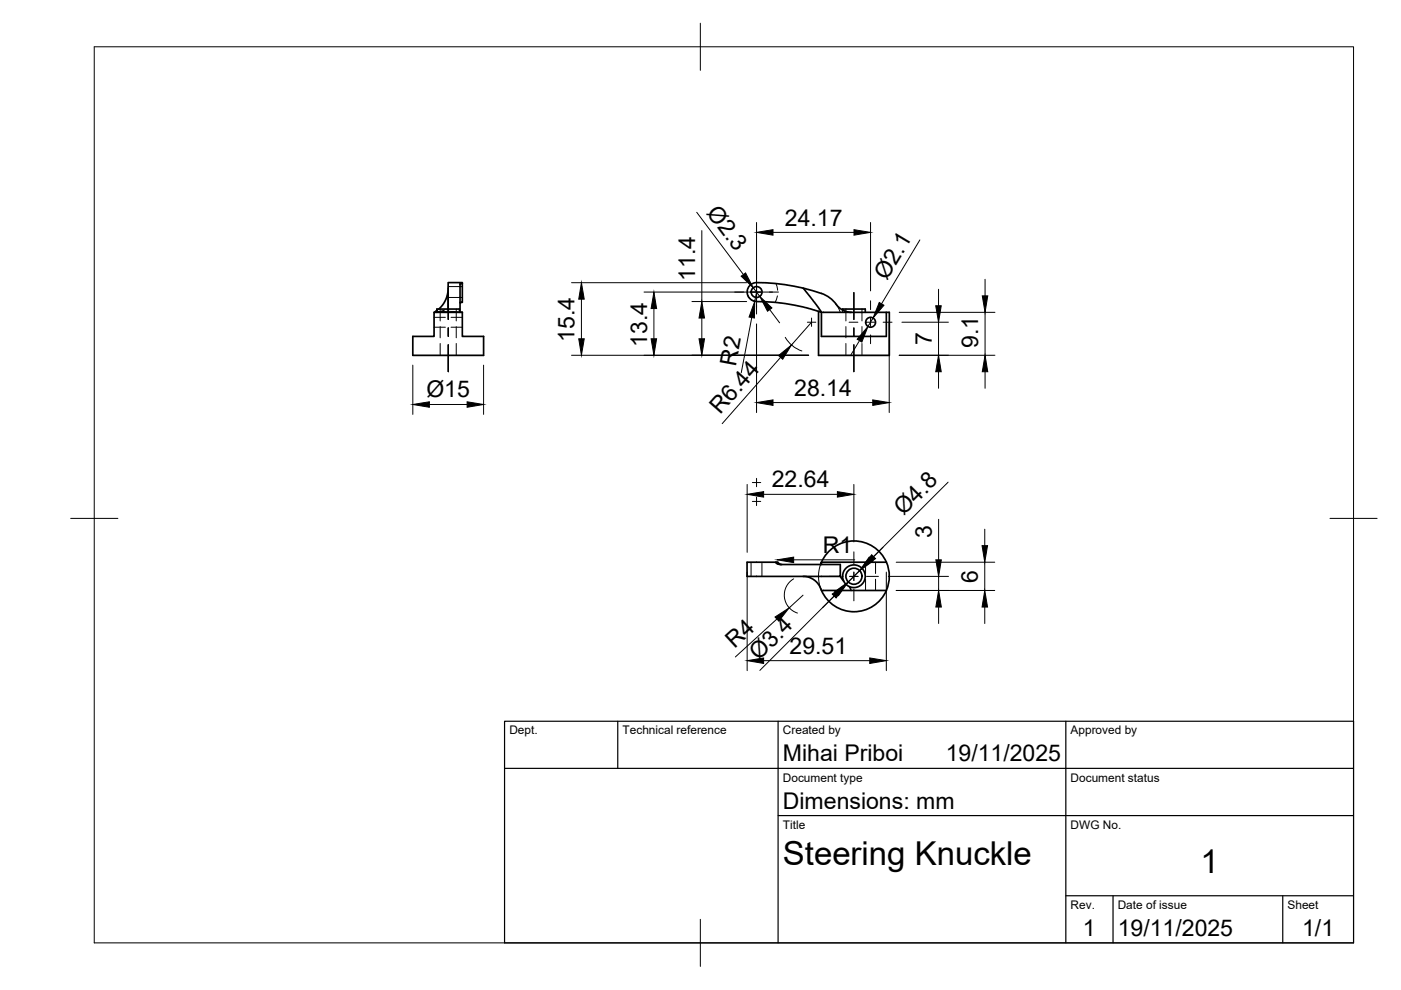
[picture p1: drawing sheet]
<svg xmlns="http://www.w3.org/2000/svg" width="297mm" height="210mm" viewBox="0 0 297 210" stroke-linecap="round" stroke-linejoin="round" font-family="sans-serif">
<!-- layer: Hidden -->
<g fill="none" stroke="#000" stroke-width=".21">
<path d="M92 69.4h2.4M92 67.3h2.4M92.8 66.2l.5-.1 .7 .1M93 65.5l-.4 .3M93.3 65.5v2.5M93.3 69.3v2.3M93.3 72.8v2.5M94.3 65.7l-1.9 .5 2.3-.2 2.8 .2M95 65.5v.7M95 63.1h3M95 60.8h3M95.6 69.4h2.4"/>
<path d="M95.6 67.3h2.4M96.7 65.5v2.5M96.7 69.3v2.3M96.7 72.8v2.5M164.5 60.1l.4 1.4M164.8 62.7l-.5 1.4M174 66.2h.2M177.3 64.6l.9 1.6M178.6 65.7v.5M178.9 66.2l.2-.1 1 .1M179.3 65.5v2.5M179.3 69.3v2.3"/>
<path d="M179.3 72.8v2.5M182.8 65.5v2.5M182.8 69.3v2.3M182.8 72.8v2.5M159.2 119.2v3M161.5 119.2v3M164.3 119.2l.5 .4 .7 .1M174 119.7l-.4 1.5-.1 1M183.5 119.2v2.4M185.6 119.2v2.4M173.5 122.2l.2 1.3 .3 1.3M183.5 122.8v2.4"/>
<path d="M185.6 122.8v2.4"/>
</g>
<!-- layer: Visible -->
<g fill="none" stroke="#000" stroke-width=".36">
<path d="M92 66.2h6v5.1h4.5v4h-15v-4h4.5zM92.6 65.8l-.6 .4M92.6 66.2v-.7h4.8v.7M95 61.1l-.2 1.5a5.6 5.6 0 0 1-1.8 2.9M97.5 66.2h.5M98 60.1l-.5 .1v6M98 60.1v4l-.5 .1M98 60.1v-.2h-3v5.6M170.3 61.1l2.4 3 1.5 2.1h6.2M173.5 66v9.3h15.1v-9.1h-8.2M174.2 66.2v5.1h13.7v-5.1M177.3 64.6l1.2 1.1 .9 .4 1 .1"/>
<path d="M177.3 64.5l-1.6-1.5a32.8 32.8 0 0 0-13.3-3 3.5 3.5 0 0 0-3.4 .5 2 2 0 0 0-.4 2.2 2 2 0 0 0 1.8 1.2 39.8 39.8 0 0 1 11.2 1.5l2.4 .8M178.6 65.7v-.2h4.9v.7M158.4 119.2h6.1l.4 .3 .5 .2h12.8v2.5h-19.8zM164.5 119.2h.4l.4 .4 .5 .1M174 119.7l.2-.5v.5M175.6 117a7.5 7.5 0 0 1 12.3 2.2h-13.7zM187.9 119.2a7.5 7.5 0 0 1 0 6M170.3 122.2l1.2 .2 1.2 .6 .8 .9 .7 1.3h6.2l-.3-.8M174.2 125.2a7.5 7.5 0 0 0 6.8 4.5 7.5 7.5 0 0 0 6.9-4.5M178.2 122.2l.7 1M180.4 125.2h7.5"/>
<circle cx="160.4" cy="61.9" r="1.15"/>
<circle cx="184.6" cy="68.3" r="1.05"/>
<circle cx="181" cy="122.2" r="1.7"/>
<circle cx="181" cy="122.2" r="2.4"/>
</g>
<!-- layer: BORDER -->
<path d="M20 9.9h267v190h-267zM148.5 4.9v10M15 109.9h10M282 109.9h10M148.5 194.9v10" fill="none" stroke="#000" stroke-width=".21"/>
<!-- layer: TITLEBLOCK -->
<path d="M107 152.9h180v47h-180zM131 152.9v10M165 152.9v47M226 152.9v47M107 162.9h180M165 172.9h122M226 189.9h61M236 189.9v10M272 189.9v10" fill="none" stroke="#000" stroke-width=".25"/>
<!-- layer: Smart Centers -->
<g fill="none" stroke="#000" stroke-width=".21">
<path d="M160.4 57.3v1.9M95 62v5.7M95 69.5v1.8M95 73.1v5.7M155.7 61.9h2M159.5 61.9h1.8M160.4 61v1.8M160.4 64.6v2M163.1 61.9h2M171.2 68.3h1.8M172.1 67.4v1.8M180 68.3h1.9"/>
<path d="M181 62v5.7M181 69.5v1.8M181 73.1v5.7M183.7 68.3h1.8M184.6 63.8v1.9M184.6 67.4v1.8M184.6 71v1.9M187.2 68.3h1.9M159.5 102.3h1.8M159.5 106.3h1.8M160.4 101.4v1.8M160.4 105.4v1.8"/>
<path d="M181 117v2.5M175.8 122.2h2.6M180.1 122.2h1.8M181 121.3v1.8M181 124.9v2.5M183.7 122.2h2.5"/>
</g>
<!-- layer: FD_Dimensions -->
<g fill="none" stroke="#000" stroke-width=".21">
<path d="M121.2 59.9h37.1M147.7 45l9.9 13.2M148.8 48.9v15M160.4 47.2v18.1M163.9 49.3h17.2M184.6 47.2v14.5M195 50.9l-8.1 13.5M208.9 59.2v3.5M87.5 77.4v10.5M102.5 77.4v10.5M121.2 75.3h50.2M123.3 63.4v8.4"/>
<path d="M136.5 61.9h27.3M138.6 65.4v6.4M146.7 63.9h11.6M148.8 67.4v4.4M158.5 62.6a2 2 0 0 0 1.9 1.3M159.4 67.3l-2.2 11.7M159.7 61l1.4 1.9M160.4 68.7v18.8M160.4 61.9l-.4 2M163.2 65.7l2.1 2.7M165.5 75.8l-12.4 14M166.5 71.5l1.2 1.6 1.1 .8 1.2 .5"/>
<path d="M172.1 68.3l-4.3 4.8M182.2 72.2l-1.8 3M185.1 67.4l-1.1 1.8M188.5 68.3v19.2M190.6 75.3h20.3M190.6 66.2h20.3M191.2 68.3h9.9M199 61.3v3.5M199 68.3v7M199 78.8v3.5M208.9 66.2v9.1M208.9 78.8v3.5"/>
<path d="M91 85.8h8M163.9 85.4h21.1M158.4 102.7v14.4M161.9 104.8h15.6M168.3 118.7h12.9M181 102.7v12.2M190 119.2h20.9M199 110.1v8.6M201 102.2l-16.3 16.3M208.8 112.2v3.5M208.8 119.2v6M158.4 121.3v20.9"/>
<path d="M164.7 131.2l-8.8 8.1M168.3 122.7a4 4 0 0 0-2 3.9 4 4 0 0 0 2.8 3.4M170.3 126.2l-3 2.7M176.9 126.4l-2.5 2.5M177.4 125.9l-16.3 16.2M182.2 121l-2.4 2.4M182.7 120.5l-3.4 3.4M187.9 121.3v20.9M188.3 122.2h12.8M190 125.2h20.9M199 122.2v3M199 128.7v3.5"/>
<path d="M208.8 128.7v3.5M161.9 140.1h22.5"/>
</g>
<g fill="#000" stroke="#000" stroke-width=".21">
<path d="M157.1 58.6l1-.7 1.6 3.1zM160.4 49.3l3.5-.6v1.2zM181.1 48.7l3.5 .6-3.5 .6zM122.7 71.8h1.2l-.6 3.5zM123.3 59.9l.6 3.5h-1.2zM138 71.8h1.2l-.6 3.5zM138.6 61.9l.6 3.5h-1.2zM148.2 71.8h1.2l-.6 3.5zM148.8 63.9l.6 3.5h-1.2zM160 63.9v3.5l-1.2-.2zM161.1 62.9l2.6 2.4-1 .7zM165.1 75.4l2.7-2.3-1.9 3.1z"/>
<path d="M184 69.2l-1.3 3.3-1-.6zM186.4 64.1l1 .6-2.3 2.7zM199 75.3l.6 3.5h-1.2zM198.4 64.8h1.2l-.6 3.5zM208.9 75.3l.5 3.5h-1.1zM208.3 62.7h1.1l-.5 3.5zM87.5 85.8l3.5-.6v1.2zM99 85.2l3.5 .6-3.5 .6zM160.4 85.4l3.5-.6v1.2zM185 84.8l3.5 .6-3.5 .6zM158.4 104.8l3.5-.6v1.2zM164.8 118.7l3.5-.6v1.2z"/>
<path d="M177.5 104.2l3.5 .6-3.5 .6zM184.3 118.1l.8 .8-2.9 2.1zM184.8 117.6l.8 .8-2.9 2.1zM198.4 118.7h1.2l-.6 3.5zM208.2 115.7h1.2l-.6 3.5zM158.4 140.1l3.5-.6v1.2zM164.3 130.8l3-1.9-2.2 2.8zM176.4 126l2.9-2.1-2 2.9zM177 125.5l2.8-2.1-2 2.9zM184.4 139.5l3.5 .6-3.5 .6zM199 125.2l.6 3.5h-1.2zM208.8 125.2l.6 3.5h-1.2z"/>
</g>
<g font-size="7">
<text x="166" y="183.4">Steering Knuckle</text>
<text x="254.5" y="185.2">1</text>
</g>
<g font-size="4.9">
<text x="149.7" y="45.1" transform="rotate(53 149.7 45.1)">Ø2.3</text>
<text x="166.4" y="47.9">24.17</text>
<text x="147.4" y="59.6" transform="rotate(-90 147.4 59.6)">11.4</text>
<text x="188" y="59.6" transform="rotate(-59 188 59.6)">Ø2.1</text>
<text x="121.8" y="72.5" transform="rotate(-90 121.8 72.5)">15.4</text>
<text x="137.2" y="73.5" transform="rotate(-90 137.2 73.5)">13.4</text>
<text x="156" y="77.8" transform="rotate(-79 156 77.8)">R2</text>
<text x="197.6" y="73.2" transform="rotate(-90 197.6 73.2)">7</text>
<text x="207.4" y="73.8" transform="rotate(-90 207.4 73.8)">9.1</text>
<text x="168.4" y="83.9">28.14</text>
<text x="90.4" y="84.2">Ø15</text>
<text x="152.7" y="88.1" transform="rotate(-49 152.7 88.1)">R6.44</text>
<text x="163.6" y="103.3">22.64</text>
<text x="191.6" y="109.5" transform="rotate(-45 191.6 109.5)">Ø4.8</text>
<text x="197.5" y="114" transform="rotate(-90 197.5 114)">3</text>
<text x="174.5" y="117.3">R1</text>
<text x="207.3" y="123.5" transform="rotate(-90 207.3 123.5)">6</text>
<text x="155.7" y="137.6" transform="rotate(-42 155.7 137.6)">R4</text>
<text x="160.9" y="140.2" transform="rotate(-45 160.9 140.2)">Ø3.4</text>
<text x="167.4" y="138.6">29.51</text>
<text x="166" y="161.4">Mihai Priboi</text>
<text x="200.5" y="161.4">19/11/2025</text>
<text x="166" y="171.4">Dimensions: mm</text>
<text x="229.6" y="198.6">1</text>
<text x="237" y="198.4">19/11/2025</text>
<text x="276.1" y="198.6">1/1</text>
</g>
<g font-size="2.5">
<text x="108" y="155.7">Dept.</text>
<text x="132" y="155.7">Technical reference</text>
<text x="166" y="155.7">Created by</text>
<text x="227" y="155.7">Approved by</text>
<text x="166" y="165.7">Document type</text>
<text x="227" y="165.7">Document status</text>
<text x="166" y="175.7">Title</text>
<text x="227" y="175.7">DWG No.</text>
<text x="227" y="192.7">Rev.</text>
<text x="237" y="192.7">Date of issue</text>
<text x="273" y="192.7">Sheet</text>
</g>
</svg>
